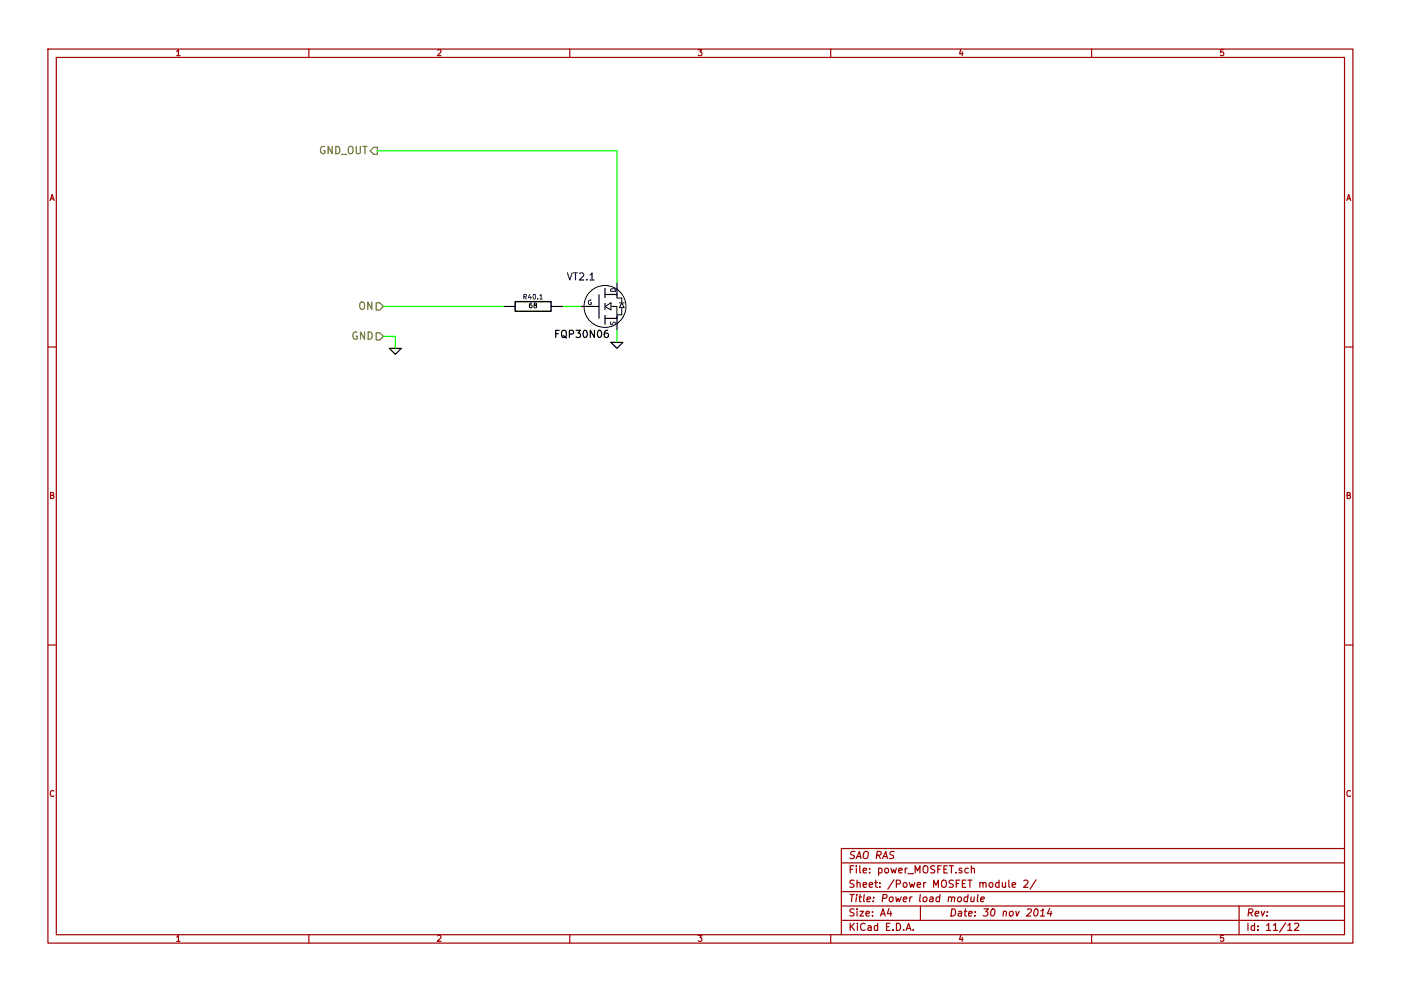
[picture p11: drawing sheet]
<svg xmlns="http://www.w3.org/2000/svg" width="297mm" height="210mm" viewBox="0 0 297 210" stroke-linecap="round" stroke-linejoin="round" font-family="sans-serif">
<g fill="none" stroke="#a00000" stroke-width=".25">
<path d="M10.2 10.4h276.6v189.7h-276.6zM11.9 12.2h273.2v186.1h-273.2zM65.5 10.4v1.8M120.8 10.4v1.8M176.1 10.4v1.8M231.4 10.4v1.8M10.2 73.6h1.7M285.1 73.6h1.7M10.2 136.8h1.7M285.1 136.8h1.7M65.5 198.3v1.8M120.8 198.3v1.8"/>
<path d="M176.1 198.3v1.8M178.4 183.1h106.7M178.4 189.2h106.7M178.4 195.3h106.7M178.4 192.2h106.7M188.5 192.8l-.4 1h1M188.8 193.3v1.1M192.1 197.4l.5-1.5 .5 1.5M192.3 197h.7M193.6 197.3v.1M195.1 192.2v3.1M205.2 190.4h-.6l-.2 .6 .2 .3 .5-.1"/>
<path d="M205.3 189.8l-.2 1.5M205.3 184.3l-.4-.1-.3 .3v.6l.3 .1 .4-.1M205.9 190.3v.9l.3 .1 .3-.1M205.9 184.3h.1a.36 .36 0 0 1 .6 .1v.8M205.9 183.7v1.5M206.6 190.3l-.1 1M207.3 189.8l-.1 1.3 .2 .2M207.9 190.8l.8-.1-.1-.3h-.5l-.2 .7 .2 .2 .4-.1M213.9 186.7v1.4l.2 .2M214.6 187.8l.7-.2v-.3l-.5-.1-.2 .3 .1 .7h.6M217.1 186.9l.6-.2 .3 .5-1 1.1h1M219.4 193l.3-.2a.78 .78 0 0 1 .5 .7 .78 .78 0 0 1-.4 .7l-.3 .2-.3-.3v-.7z"/>
<path d="M219.7 186.7l-1.3 1.9M220.5 194.4h.9M220.7 193.3l.5-.5-.2 1.6M222.6 192.8l-.6 1h1M222.9 193.3l-.2 1.1M231.4 198.3v1.8M262.7 192.2v6.1M273 196.3l.5-.4v1.5M273 197.4h.9M274.5 196l.6-.1 .3 .4-1 1.1h1M285.1 180h-106.7v18.3"/>
</g>
<path d="M79.2 31.2h.8v1.6h-.8l-.7-.8zM79.8 70.6h.7l.8 .8-.8 .7h-.7zM79.8 64.3h.7l.8 .7-.8 .8h-.7z" fill="none" stroke="#808000" stroke-width=".25"/>
<path d="M130.8 59.9v3.2M82.5 73.9h2.6l-1.3 1.3zM106.7 65h2.5M116.8 65h2.6M123.2 65h3.8M128.3 66.9v1.9zM128.3 64.4v1.3zM128.3 61.2v1.9zM128.3 67.6h2.5M128.3 62.5h2.5M129.5 72.6h2.6l-1.3 1.3zM130.8 67.1v3" fill="none" stroke="#000" stroke-width=".25"/>
<path d="M80 32h50.8v27.9M81.3 71.4h2.5v2.5M81.3 65h25.4M119.4 65h3.8M130.8 70.1v2.5" fill="none" stroke="#0f0" stroke-width=".25"/>
<g fill="none" stroke="#000" stroke-width=".21">
<path d="M127 62.5v5.1M128.3 65l1.2-.7v1.5zM129.5 65h1.3v2.6M130.8 66.8h1zM130.8 63.2h1zM131.3 64.3h1zM131.8 63.2v3.6zM131.8 64.3l.5 1h-1z"/>
<circle cx="128.3" cy="65" r="4.4"/>
</g>
<g fill="#fff" stroke="#fff" stroke-width=".25">
<path d="M131.8 64.3l.5 1h-1z"/>
<path d="M128.3 65l1.2-.7v1.5z"/>
</g>
<path d="M109.2 64h7.6v2h-7.6z" fill="none" stroke="#000" stroke-width=".3"/>
<g font-size="2.2" fill="#808000">
<text x="67.4" y="32.8">GND_OUT</text>
<text x="76" y="65.8">ON</text>
<text x="74.4" y="72.1">GND</text>
</g>
<text font-size="2.1" fill="#0000c0" x="120.4" y="59.6">VT2.1</text>
<text font-size="2.1" x="118.1" y="71.7">FQP30N06</text>
<g font-size="2.1" fill="#a00000">
<text x="179.9" y="185.4">File: power_MOSFET.sch</text>
<text x="179.9" y="182.3">SAO RAS</text>
<text x="179.9" y="191.5">Title: Power load module</text>
<text x="179.9" y="188.4">Sheet: /Power MOSFET module 2/</text>
<text x="179.9" y="197.6">KiCad E.D.A.</text>
<text x="179.9" y="194.5">Size: A4</text>
<text x="201.2" y="194.5">Date: 30 nov 2014</text>
<text x="264.2" y="194.5">Rev:</text>
<text x="264.2" y="197.6">Id: 11/12</text>
</g>
<g font-size="1.8" fill="#a00000">
<text x="37.3" y="11.9">1</text>
<text x="92.7" y="11.9">2</text>
<text x="148" y="11.9">3</text>
<text x="203.3" y="11.9">4</text>
<text x="258.6" y="11.9">5</text>
<text x="10.4" y="42.7">A</text>
<text x="285.3" y="42.7">A</text>
<text x="10.4" y="105.9">B</text>
<text x="285.3" y="105.9">B</text>
<text x="10.4" y="169.1">C</text>
<text x="285.3" y="169.1">C</text>
<text x="37.3" y="199.8">1</text>
<text x="92.7" y="199.8">2</text>
<text x="148" y="199.8">3</text>
<text x="203.3" y="199.8">4</text>
<text x="258.6" y="199.8">5</text>
</g>
<text font-size="1.4" fill="#0000c0" x="111.1" y="63.6">R40.1</text>
<text font-size="1.4" x="112.2" y="65.4">68</text>
<g font-size="1.4" fill="#000040">
<text x="124.5" y="64.8">G</text>
<text x="130.6" y="62" transform="rotate(-90 130.6 62)">D</text>
<text x="130.6" y="69.1" transform="rotate(-90 130.6 69.1)">S</text>
</g>
</svg>
